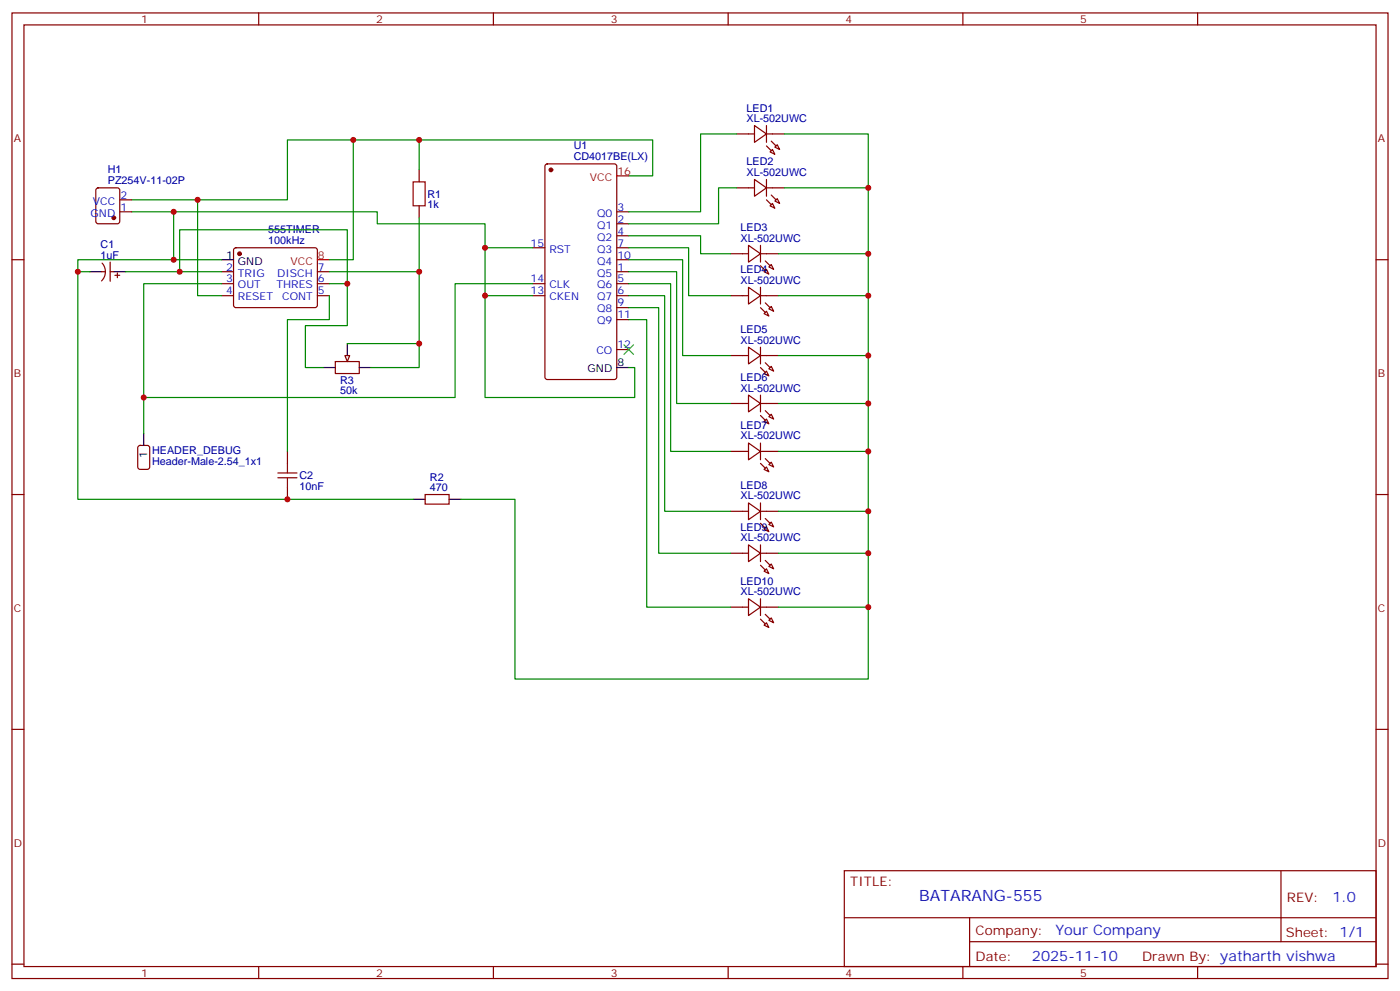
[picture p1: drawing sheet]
<svg xmlns="http://www.w3.org/2000/svg" width="412mm" height="292mm" viewBox="0 0 412 292" stroke-linecap="round" stroke-linejoin="round" font-family="sans-serif">
<g fill="none" stroke="#870000" stroke-width=".35">
<path d="M3.5 3.8h405.4v284.3h-405.4zM7.1 7.3h398.2v277.3h-398.2zM76.2 3.8v3.5M145.3 3.8v3.5M214.5 3.8v3.5M283.6 3.8v3.5M352.8 3.8v3.5M123.5 50v3.6M3.5 76.5h3.6M30.1 77.5a3.8 3.8 0 0 1-.2 5.2M32.5 77.2v5.6M69 73.2l.5-.2h23.3l.5 .2 .2 .5-.1 16.5-.6 .4-23.6-.1-.4-.6v-16.2z"/>
<path d="M123.5 60.6v3.5M405.3 76.5h3.6M30 80h1M32.5 80h1M33.9 81.1h1.4M34.6 80.4v1.4M65.3 80h3.5M65.3 83.5h3.5M65.3 87.1h3.5M93.5 80h3.5M93.5 83.5h3.5M93.5 87.1h3.5"/>
<path d="M98.8 106.5h7v3.5h-7zM40.8 131.4l.5-.2h2.1l.6 .4 .1 5.9-.5 .7h-2.3l-.7-.4v-5.9zM84.7 132.9v3.6M3.5 145.6h3.6M84.7 143.5v3.5M125.2 145.6h7.1v2.8h-7.1zM405.3 145.6h3.6M3.5 214.8h3.6M405.3 214.8h3.6M248.7 256.4h156.6v28.2h-156.6zM377.3 256.4v20.9M248.7 270.2h156.5"/>
<path d="M285.6 277.3h119.6M285.6 270.2v14.2M3.5 283.9h3.6M76.2 284.6v3.5M145.3 284.6v3.5M214.5 284.6v3.5M283.6 284.6v3.5M352.8 284.6v3.5M405.3 283.9h3.6"/>
</g>
<circle cx="70.6" cy="74.7" r=".53" fill="#870000" stroke="#870000" stroke-width=".35"/>
<path d="M65.3 76.5h3.5M26.5 80h3.5M33.5 80h3.5M95.2 108.2h3.6M102.3 101.2v3.5M105.8 108.2h3.6M42.3 127.6v3.6M121.7 147h3.5M132.3 147h3.5" fill="none" stroke="#000" stroke-width=".35"/>
<path d="M93.5 76.5h3.5" fill="none" stroke="#f00" stroke-width=".35"/>
<path d="M121.7 53.6h3.5v7h-3.5zM81.8 139.3h5.7M84.7 136.5v2.8M81.8 140.7h5.7M84.7 140.7v2.8" fill="none" stroke="#a10000" stroke-width=".35"/>
<path d="M101.6 104.7h1.4l-.7 1.8z" fill="#f0f0f0" stroke="#870000" stroke-width=".35"/>
<g fill="none" stroke="#870000" stroke-width=".35">
<path d="M217 39.4h5.2M222.2 37l3.6 2.4-3.6 2.5zM225.8 39.4h5.3M225.8 37v4.9M28.5 55.5l.4-.2h5.7l.6 .4 .1 9.5-.5 .6-5.9 .1-.6-.5-.1-9.4zM35.3 58.8h3.5M160.7 48.5l.5-.2h19.8l.6 .4 .1 62.4-.5 .6-20 .1-.6-.5-.1-62.3zM217 55.3h5.2M222.2 52.8l3.6 2.5-3.6 2.5zM225.8 52.8v5M225.8 55.3h5.3M226.8 44.7l.7-.7 .7 1.4z"/>
<path d="M228.2 43.3l.8-.7 .7 1.4zM228.2 59.2l.8-.7 .7 1.4zM35.3 62.4h3.5M157 73h3.5M181.7 73h3.5M181.7 76.5h3.5M181.7 69.4h3.5M181.7 65.9h3.5M181.7 62.4h3.5M215.2 74.7h5.3M220.5 72.2l3.5 2.5-3.5 2.5zM224 74.7h5.3"/>
<path d="M224 72.2v5M226.5 78.6l.7-.7 .7 1.4zM226.8 60.6l.7-.7 .7 1.4zM157 87.1h3.5M157 83.5h3.5M181.7 87.1h3.5M181.7 83.5h3.5M181.7 94.1h3.5M181.7 90.6h3.5M181.7 80h3.5M215.2 87.1h5.3M220.5 84.6l3.5 2.5-3.5 2.4z"/>
<path d="M224 84.6v4.9M224 87.1h5.3M225.1 80l.7-.7 .7 1.4zM225.1 92.4l.7-.7 .7 1.4zM226.5 90.9l.7-.7 .7 1.5zM181.7 102.9h3.5M215.2 104.7h5.3M215.2 118.8h5.3M220.5 102.2l3.5 2.5-3.5 2.5zM220.5 116.3l3.5 2.5-3.5 2.5zM224 102.2v5M224 116.3v5"/>
<path d="M224 104.7h5.3M224 118.8h5.3M225.1 110l.7-.7 .7 1.4zM226.5 108.6l.7-.7 .7 1.4zM215.2 132.9h5.3M220.5 130.5l3.5 2.4-3.5 2.5zM224 130.5v4.9M224 132.9h5.3M225.1 124.1l.7-.7 .7 1.4zM225.1 138.2l.7-.7 .7 1.4zM226.5 136.8l.7-.7 .7 1.4zM227.2 122l.7 1.4-1.4-.7z"/>
<path d="M215.2 150.6h5.3M220.5 148.1l3.5 2.5-3.5 2.4zM224 148.1v4.9M224 150.6h5.3M225.1 155.9l.7-.7 .7 1.4zM226.5 154.4l.7-.7 .7 1.5zM215.2 162.9h5.3M215.2 178.8h5.3M220.5 160.4l3.5 2.5-3.5 2.5zM220.5 176.3l3.5 2.5-3.5 2.5zM224 160.4v5M224 176.3v5"/>
<path d="M224 162.9h5.3M224 178.8h5.3M225.1 168.2l.7-.7 .7 1.4zM226.5 166.8l.7-.7 .7 1.4zM225.1 184.1l.7-.7 .7 1.4zM226.5 182.7l.7-.7 .7 1.4z"/>
</g>
<g fill="#870000" stroke="#870000" stroke-width=".35">
<path d="M227.2 41.6l1.4 1.4z"/>
<path d="M225.8 43l1.4 1.4z"/>
<path d="M227.2 57.4l1.4 1.4z"/>
<path d="M225.8 58.8l1.4 1.5z"/>
<path d="M225.4 76.8l1.4 1.4z"/>
<path d="M224 78.2l1.4 1.5z"/>
<path d="M225.4 89.2l1.4 1.4z"/>
<path d="M224 90.6l1.4 1.4z"/>
<path d="M225.4 106.8l1.4 1.4z"/>
<path d="M224 108.2l1.4 1.4z"/>
<path d="M225.4 120.9l1.4 1.4z"/>
<path d="M224 122.3l1.4 1.5z"/>
<path d="M225.4 135l1.4 1.5z"/>
<path d="M224 136.5l1.4 1.4z"/>
<path d="M225.4 152.7l1.4 1.4z"/>
<path d="M224 154.1l1.4 1.4z"/>
<path d="M225.4 165l1.4 1.4z"/>
<path d="M224 166.4l1.4 1.5z"/>
<path d="M225.4 180.9l1.4 1.4z"/>
<path d="M224 182.3l1.4 1.4z"/>
<circle cx="162.3" cy="50" r=".53"/>
<circle cx="33.5" cy="64.1" r=".53"/>
</g>
<path d="M181.7 108.2h3.5" fill="none" stroke="#000" stroke-width=".35"/>
<path d="M181.7 51.8h3.5" fill="none" stroke="#f00" stroke-width=".35"/>
<path d="M183.8 101.5l2.8 2.9M186.6 101.5l-2.8 2.9" fill="none" stroke="#3c3" stroke-width=".35"/>
<g fill="none" stroke="#008700" stroke-width=".35">
<path d="M217 39.4h-10.6v23h-21.2M231.1 39.4h24.7v160.6h-104.1v-53h-15.9M58.2 58.8v28.3h7.1M104.1 41.2v35.3h-7.1M123.5 41.2v8.8M185.2 51.8h7.1v-10.6h-107.6v17.6h-45.9M217 55.3h-5.3v10.6h-26.5M231.1 55.3h24.7M38.8 62.4h72.3v3.5h31.8v51.2h44.1v-8.9h-1.8M51.2 62.4v14.1h14.1M51.2 76.5h-28.3v3.5h3.6M123.5 64.1v15.9h-26.5"/>
<path d="M142.9 73h14.1M185.2 69.4h21.2v5.3h8.8M185.2 73h17.6v14.1h12.4M185.2 76.5h15.9v28.2h14.1M229.3 74.7h26.5M22.9 80v67h98.8M37 80h15.9M65.3 80h-12.4v-12.3h49.4v15.8M65.3 83.5h-23v44.1M97 83.5h5.3v12.4h-12.3v12.3h5.2M97 87.1v7h-12.3v38.8M123.5 80v28.2h-14.1"/>
<path d="M142.9 87.1h14.1M157 83.5h-22.9v33.6h-91.8M185.2 80h14.1v38.8h15.9M185.2 83.5h12.4v49.4h17.6M185.2 87.1h10.6v63.5h19.4M185.2 90.6h8.8v72.3h21.2M185.2 94.1h5.3v84.7h24.7M229.3 87.1h26.5M102.3 101.2h21.2M229.3 104.7h26.5M229.3 118.8h26.5M229.3 132.9h26.5"/>
<path d="M229.3 150.6h26.5M229.3 162.9h26.5M229.3 178.8h26.5"/>
</g>
<g fill="#c00">
<circle cx="58.2" cy="58.8" r=".88"/>
<circle cx="104.1" cy="41.2" r=".88"/>
<circle cx="123.5" cy="41.2" r=".88"/>
<circle cx="123.5" cy="80" r=".88"/>
<circle cx="123.5" cy="101.2" r=".88"/>
<circle cx="102.3" cy="83.5" r=".88"/>
<circle cx="52.9" cy="80" r=".88"/>
<circle cx="142.9" cy="73" r=".88"/>
<circle cx="142.9" cy="87.1" r=".88"/>
<circle cx="42.3" cy="117.1" r=".88"/>
<circle cx="51.2" cy="62.4" r=".88"/>
<circle cx="51.2" cy="76.5" r=".88"/>
<circle cx="22.9" cy="80" r=".88"/>
<circle cx="84.7" cy="147" r=".88"/>
<circle cx="255.8" cy="55.3" r=".88"/>
<circle cx="255.8" cy="74.7" r=".88"/>
<circle cx="255.8" cy="87.1" r=".88"/>
<circle cx="255.8" cy="104.7" r=".88"/>
<circle cx="255.8" cy="118.8" r=".88"/>
<circle cx="255.8" cy="132.9" r=".88"/>
<circle cx="255.8" cy="150.6" r=".88"/>
<circle cx="255.8" cy="162.9" r=".88"/>
<circle cx="255.8" cy="178.8" r=".88"/>
</g>
<text font-size="4.6" fill="#00f" x="270.8" y="265.4">BATARANG-555</text>
<g font-size="4.2" fill="#00f">
<text x="392.5" y="265.7">1.0</text>
<text x="310.9" y="275.2">Your Company</text>
<text x="304" y="283">2025-11-10</text>
</g>
<g font-size="3.9" fill="#800">
<text x="250.5" y="261">TITLE:</text>
<text x="379.1" y="265.7">REV:</text>
<text x="287.4" y="275.2">Company:</text>
<text x="378.7" y="275.8">Sheet: 1/1</text>
<text x="287.4" y="282.9">Date:</text>
<text x="336.4" y="282.9">Drawn By: yatharth vishwa</text>
</g>
<g font-size="3.2" fill="#800">
<text x="41.6" y="6.8">1</text>
<text x="110.8" y="6.8">2</text>
<text x="179.9" y="6.8">3</text>
<text x="249.1" y="6.8">4</text>
<text x="318.2" y="6.8">5</text>
<text x="4.1" y="41.9">A</text>
<text x="405.9" y="41.9">A</text>
<text x="4.1" y="111.1">B</text>
<text x="405.9" y="111.1">B</text>
<text x="4.1" y="180.2">C</text>
<text x="405.9" y="180.2">C</text>
<text x="4.1" y="249.3">D</text>
<text x="405.9" y="249.3">D</text>
<text x="41.6" y="287.6">1</text>
<text x="110.8" y="287.6">2</text>
<text x="179.9" y="287.6">3</text>
<text x="249.1" y="287.6">4</text>
<text x="318.2" y="287.6">5</text>
</g>
<g font-size="3.2" fill="#000080">
<text x="219.9" y="35.9">XL-502UWC</text>
<text x="219.9" y="32.8">LED1</text>
<text x="169" y="47">CD4017BE(LX)</text>
<text x="169" y="44">U1</text>
<text x="31.8" y="51.1">H1</text>
<text x="219.9" y="51.8">XL-502UWC</text>
<text x="219.9" y="48.7">LED2</text>
<text x="31.8" y="54.3">PZ254V-11-02P</text>
<text x="125.9" y="58.3">R1</text>
<text x="125.9" y="61.4">1k</text>
<text x="79" y="71.8">100kHz</text>
<text x="79" y="68.7">555TIMER</text>
<text x="218.1" y="71.2">XL-502UWC</text>
<text x="218.1" y="68.1">LED3</text>
<text x="29.6" y="76.1">1uF</text>
<text x="29.6" y="73.1">C1</text>
<text x="218.1" y="83.5">XL-502UWC</text>
<text x="218.1" y="80.5">LED4</text>
<text x="218.1" y="101.2">XL-502UWC</text>
<text x="218.1" y="98.1">LED5</text>
<text x="100.2" y="113">R3</text>
<text x="218.1" y="112.2">LED6</text>
<text x="100.2" y="116.1">50k</text>
<text x="218.1" y="115.3">XL-502UWC</text>
<text x="218.1" y="129.4">XL-502UWC</text>
<text x="218.1" y="126.3">LED7</text>
<text x="44.8" y="136.9">Header-Male-2.54_1x1</text>
<text x="44.8" y="133.8">HEADER_DEBUG</text>
<text x="88.2" y="141.2">C2</text>
<text x="126.7" y="141.5">R2</text>
<text x="218.1" y="144">LED8</text>
<text x="88.2" y="144.3">10nF</text>
<text x="126.7" y="144.6">470</text>
<text x="218.1" y="147">XL-502UWC</text>
<text x="218.1" y="159.4">XL-502UWC</text>
<text x="218.1" y="156.3">LED9</text>
<text x="218.1" y="172.2">LED10</text>
<text x="218.1" y="175.3">XL-502UWC</text>
</g>
<g font-size="3.2" fill="#f00">
<text x="173.8" y="53.2">VCC</text>
<text x="181.9" y="51.4">16</text>
<text x="85.6" y="77.9">VCC</text>
<text x="93.7" y="76.1">8</text>
</g>
<g font-size="3.2" fill="#00f">
<text x="35.5" y="58.5">2</text>
<text x="26.7" y="63.8">GND</text>
<text x="27.4" y="60.3">VCC</text>
<text x="35.5" y="62">1</text>
<text x="175.9" y="63.8">Q0</text>
<text x="181.9" y="65.5">2</text>
<text x="181.9" y="62">3</text>
<text x="175.9" y="70.8">Q2</text>
<text x="175.9" y="67.3">Q1</text>
<text x="181.9" y="69.1">4</text>
<text x="156.3" y="72.6">15</text>
<text x="161.8" y="74.4">RST</text>
<text x="175.9" y="77.9">Q4</text>
<text x="175.9" y="74.4">Q3</text>
<text x="181.9" y="76.1">10</text>
<text x="181.9" y="72.6">7</text>
<text x="66.6" y="79.7">2</text>
<text x="66.6" y="83.2">3</text>
<text x="70.1" y="81.4">TRIG</text>
<text x="81.6" y="81.4">DISCH</text>
<text x="93.7" y="83.2">6</text>
<text x="93.7" y="79.7">7</text>
<text x="156.3" y="83.2">14</text>
<text x="175.9" y="81.4">Q5</text>
<text x="181.9" y="83.2">5</text>
<text x="181.9" y="79.7">1</text>
<text x="66.6" y="86.7">4</text>
<text x="70.1" y="84.9">OUT</text>
<text x="70.1" y="88.5">RESET</text>
<text x="81.5" y="84.9">THRES</text>
<text x="83.1" y="88.5">CONT</text>
<text x="93.7" y="86.7">5</text>
<text x="156.3" y="86.7">13</text>
<text x="161.8" y="84.9">CLK</text>
<text x="161.8" y="88.5">CKEN</text>
<text x="175.9" y="88.5">Q7</text>
<text x="175.9" y="84.9">Q6</text>
<text x="181.9" y="86.7">6</text>
<text x="175.9" y="95.5">Q9</text>
<text x="175.9" y="92">Q8</text>
<text x="181.9" y="93.8">11</text>
<text x="181.9" y="90.2">9</text>
<text x="175.7" y="104.4">CO</text>
<text x="181.9" y="102.6">12</text>
</g>
<g font-size="3.2">
<text x="66.6" y="76.1">1</text>
<text x="70.1" y="77.9">GND</text>
<text x="181.9" y="107.9">8</text>
<text x="173.1" y="109.6">GND</text>
<text x="43.4" y="134.9" transform="rotate(-90 43.4 134.9)">1</text>
</g>
</svg>
